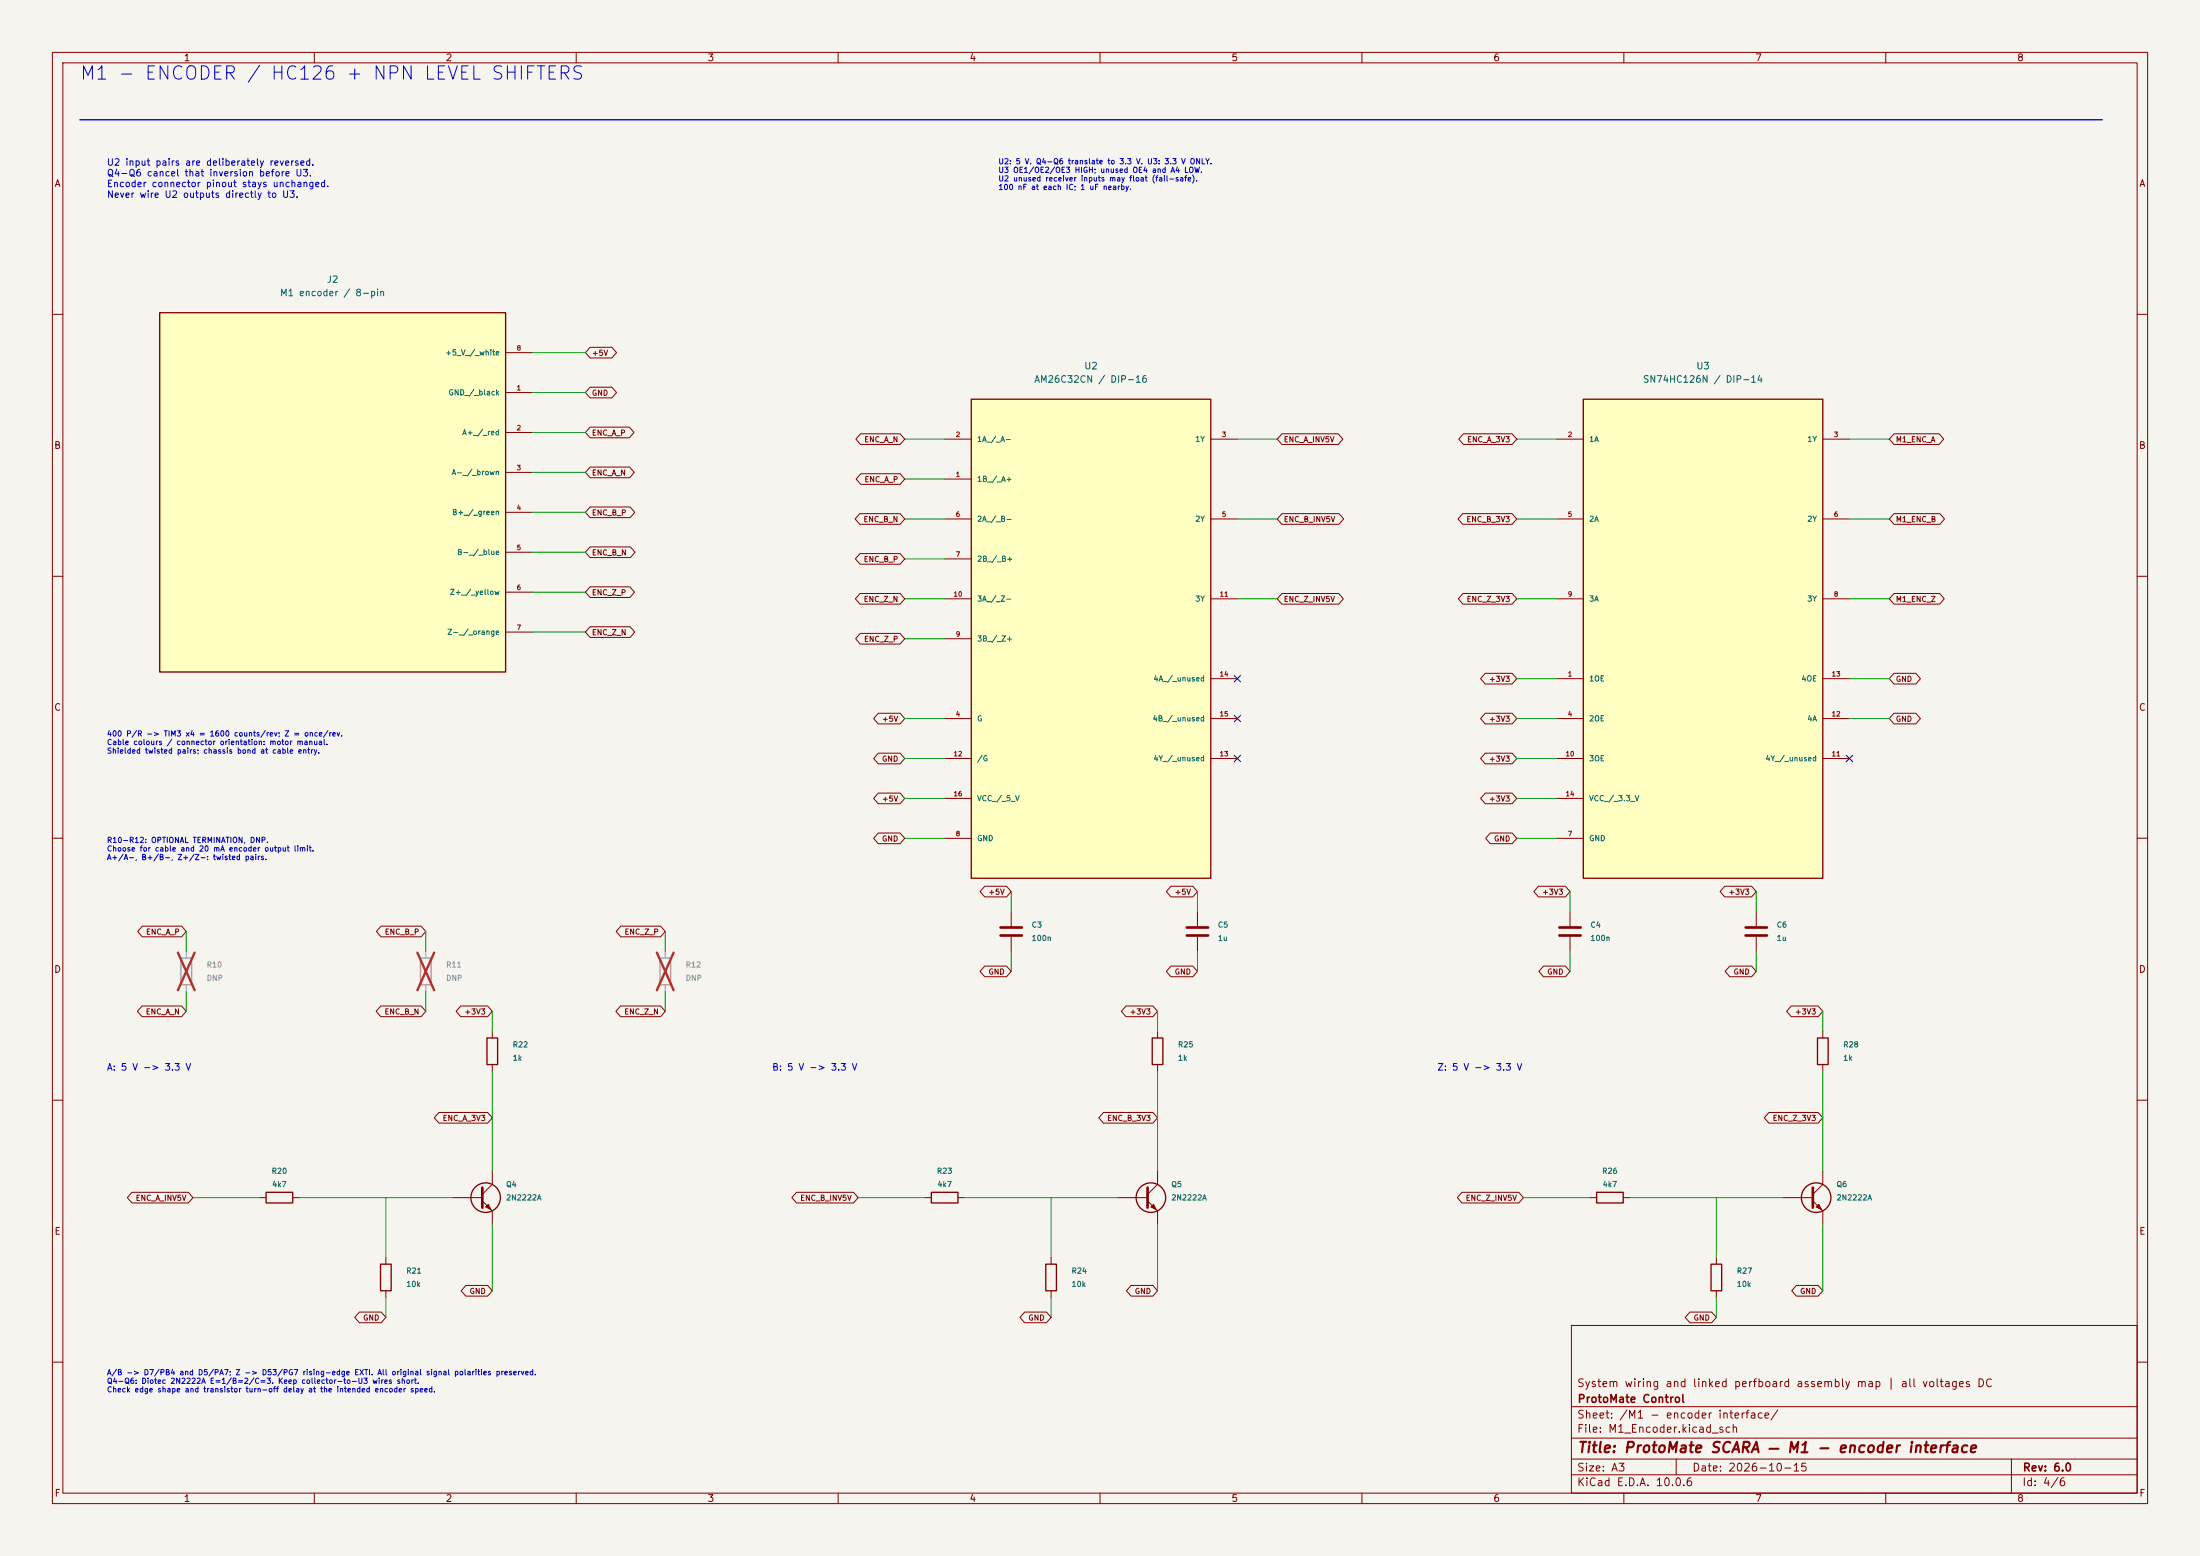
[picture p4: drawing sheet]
(kicad_sch
(version 20250114)
(generator "eeschema")
(paper "A3")
(title_block (title "ProtoMate SCARA — M1 - encoder interface") (date "2026-10-15") (rev "6.0") (company "ProtoMate Control") (comment 1 "System wiring and linked perfboard assembly map | all voltages DC"))
(lib_symbols (symbol "ProtoMate:AM26C32CN" (pin_names (offset 1.016)) (exclude_from_sim no) (in_bom yes) (on_board yes) (property "Reference" "U" (at 0 52.07 0) (effects (font (size 1.27 1.27)))) (property "Value" "AM26C32CN / DIP-16" (at 0 49.53 0) (effects (font (size 1.27 1.27)))) (property "Footprint" "ProtoMate_Perfboard:DIP-16_W7.62mm_Socket" (at 0 0 0) (effects (font (size 1.27 1.27)) (hide yes))) (property "Datasheet" "https://www.ti.com/lit/ds/symlink/am26c32.pdf" (at 0 0 0) (effects (font (size 1.27 1.27)) (hide yes))) (property "Description" "AM26C32CN / DIP-16" (at 0 0 0) (effects (font (size 1.27 1.27)) (hide yes))) (symbol "AM26C32CN_0_1" (rectangle (start -22.86 45.72) (end 22.86 -45.72) (stroke (width 0.254) (type default)) (fill (type background)))) (symbol "AM26C32CN_1_1" (pin input line (at -27.94 38.1 0) (length 5.08) (name "1A / A-" (effects (font (size 1.016 1.016)))) (number "2" (effects (font (size 0.889 0.889))))) (pin input line (at -27.94 30.48 0) (length 5.08) (name "1B / A+" (effects (font (size 1.016 1.016)))) (number "1" (effects (font (size 0.889 0.889))))) (pin input line (at -27.94 22.86 0) (length 5.08) (name "2A / B-" (effects (font (size 1.016 1.016)))) (number "6" (effects (font (size 0.889 0.889))))) (pin input line (at -27.94 15.24 0) (length 5.08) (name "2B / B+" (effects (font (size 1.016 1.016)))) (number "7" (effects (font (size 0.889 0.889))))) (pin input line (at -27.94 7.62 0) (length 5.08) (name "3A / Z-" (effects (font (size 1.016 1.016)))) (number "10" (effects (font (size 0.889 0.889))))) (pin input line (at -27.94 0 0) (length 5.08) (name "3B / Z+" (effects (font (size 1.016 1.016)))) (number "9" (effects (font (size 0.889 0.889))))) (pin input line (at -27.94 -15.24 0) (length 5.08) (name "G" (effects (font (size 1.016 1.016)))) (number "4" (effects (font (size 0.889 0.889))))) (pin input line (at -27.94 -22.86 0) (length 5.08) (name "/G" (effects (font (size 1.016 1.016)))) (number "12" (effects (font (size 0.889 0.889))))) (pin power_in line (at -27.94 -30.48 0) (length 5.08) (name "VCC / 5 V" (effects (font (size 1.016 1.016)))) (number "16" (effects (font (size 0.889 0.889))))) (pin power_in line (at -27.94 -38.1 0) (length 5.08) (name "GND" (effects (font (size 1.016 1.016)))) (number "8" (effects (font (size 0.889 0.889))))) (pin tri_state line (at 27.94 38.1 180) (length 5.08) (name "1Y" (effects (font (size 1.016 1.016)))) (number "3" (effects (font (size 0.889 0.889))))) (pin tri_state line (at 27.94 22.86 180) (length 5.08) (name "2Y" (effects (font (size 1.016 1.016)))) (number "5" (effects (font (size 0.889 0.889))))) (pin tri_state line (at 27.94 7.62 180) (length 5.08) (name "3Y" (effects (font (size 1.016 1.016)))) (number "11" (effects (font (size 0.889 0.889))))) (pin input line (at 27.94 -7.62 180) (length 5.08) (name "4A / unused" (effects (font (size 1.016 1.016)))) (number "14" (effects (font (size 0.889 0.889))))) (pin input line (at 27.94 -15.24 180) (length 5.08) (name "4B / unused" (effects (font (size 1.016 1.016)))) (number "15" (effects (font (size 0.889 0.889))))) (pin tri_state line (at 27.94 -22.86 180) (length 5.08) (name "4Y / unused" (effects (font (size 1.016 1.016)))) (number "13" (effects (font (size 0.889 0.889))))))) (symbol "ProtoMate:C" (pin_numbers (hide yes)) (pin_names (offset 0.254)) (exclude_from_sim no) (in_bom yes) (on_board yes) (in_pos_files yes) (duplicate_pin_numbers_are_jumpers no) (property "Reference" "C" (at 0.635 2.54 0) (show_name no) (do_not_autoplace no) (effects (font (size 1.27 1.27)) (justify left))) (property "Value" "C" (at 0.635 -2.54 0) (show_name no) (do_not_autoplace no) (effects (font (size 1.27 1.27)) (justify left))) (property "Footprint" "" (at 0.9652 -3.81 0) (show_name no) (do_not_autoplace no) (hide yes) (effects (font (size 1.27 1.27)))) (property "Datasheet" "" (at 0 0 0) (show_name no) (do_not_autoplace no) (hide yes) (effects (font (size 1.27 1.27)))) (property "Description" "Unpolarized capacitor" (at 0 0 0) (show_name no) (do_not_autoplace no) (hide yes) (effects (font (size 1.27 1.27)))) (property "ki_keywords" "cap capacitor" (at 0 0 0) (show_name no) (do_not_autoplace no) (hide yes) (effects (font (size 1.27 1.27)))) (property "ki_fp_filters" "C_*" (at 0 0 0) (show_name no) (do_not_autoplace no) (hide yes) (effects (font (size 1.27 1.27)))) (symbol "C_0_1" (polyline (pts (xy -2.032 0.762) (xy 2.032 0.762)) (stroke (width 0.508) (type default)) (fill (type none))) (polyline (pts (xy -2.032 -0.762) (xy 2.032 -0.762)) (stroke (width 0.508) (type default)) (fill (type none)))) (symbol "C_1_1" (pin passive line (at 0 3.81 270) (length 2.794) (name "" (effects (font (size 1.27 1.27)))) (number "1" (effects (font (size 1.27 1.27))))) (pin passive line (at 0 -3.81 90) (length 2.794) (name "" (effects (font (size 1.27 1.27)))) (number "2" (effects (font (size 1.27 1.27)))))) (embedded_fonts no)) (symbol "ProtoMate:Encoder_M1" (pin_names (offset 1.016)) (exclude_from_sim no) (in_bom yes) (on_board no) (property "Reference" "U" (at 0 40.64 0) (effects (font (size 1.27 1.27)))) (property "Value" "M1 encoder / Molex 51021-0800" (at 0 38.1 0) (effects (font (size 1.27 1.27)))) (property "Footprint" "" (at 0 0 0) (effects (font (size 1.27 1.27)) (hide yes))) (property "Datasheet" "https://www.orientalmotor.com/products/pdfs/opmanuals/HM-7475-4E.pdf" (at 0 0 0) (effects (font (size 1.27 1.27)) (hide yes))) (property "Description" "M1 encoder / Molex 51021-0800" (at 0 0 0) (effects (font (size 1.27 1.27)) (hide yes))) (symbol "Encoder_M1_0_1" (rectangle (start -33.02 34.29) (end 33.02 -34.29) (stroke (width 0.254) (type default)) (fill (type background)))) (symbol "Encoder_M1_1_1" (pin power_in line (at 38.1 26.67 180) (length 5.08) (name "+5 V / white" (effects (font (size 1.016 1.016)))) (number "8" (effects (font (size 0.889 0.889))))) (pin passive line (at 38.1 19.05 180) (length 5.08) (name "GND / black" (effects (font (size 1.016 1.016)))) (number "1" (effects (font (size 0.889 0.889))))) (pin output line (at 38.1 11.43 180) (length 5.08) (name "A+ / red" (effects (font (size 1.016 1.016)))) (number "2" (effects (font (size 0.889 0.889))))) (pin output line (at 38.1 3.81 180) (length 5.08) (name "A- / brown" (effects (font (size 1.016 1.016)))) (number "3" (effects (font (size 0.889 0.889))))) (pin output line (at 38.1 -3.81 180) (length 5.08) (name "B+ / green" (effects (font (size 1.016 1.016)))) (number "4" (effects (font (size 0.889 0.889))))) (pin output line (at 38.1 -11.43 180) (length 5.08) (name "B- / blue" (effects (font (size 1.016 1.016)))) (number "5" (effects (font (size 0.889 0.889))))) (pin output line (at 38.1 -19.05 180) (length 5.08) (name "Z+ / yellow" (effects (font (size 1.016 1.016)))) (number "6" (effects (font (size 0.889 0.889))))) (pin output line (at 38.1 -26.67 180) (length 5.08) (name "Z- / orange" (effects (font (size 1.016 1.016)))) (number "7" (effects (font (size 0.889 0.889))))))) (symbol "ProtoMate:R" (pin_numbers (hide yes)) (pin_names (offset 0)) (exclude_from_sim no) (in_bom yes) (on_board yes) (in_pos_files yes) (duplicate_pin_numbers_are_jumpers no) (property "Reference" "R" (at 2.032 0 90) (show_name no) (do_not_autoplace no) (effects (font (size 1.27 1.27)))) (property "Value" "R" (at 0 0 90) (show_name no) (do_not_autoplace no) (effects (font (size 1.27 1.27)))) (property "Footprint" "" (at -1.778 0 90) (show_name no) (do_not_autoplace no) (hide yes) (effects (font (size 1.27 1.27)))) (property "Datasheet" "" (at 0 0 0) (show_name no) (do_not_autoplace no) (hide yes) (effects (font (size 1.27 1.27)))) (property "Description" "Resistor" (at 0 0 0) (show_name no) (do_not_autoplace no) (hide yes) (effects (font (size 1.27 1.27)))) (property "ki_keywords" "R res resistor" (at 0 0 0) (show_name no) (do_not_autoplace no) (hide yes) (effects (font (size 1.27 1.27)))) (property "ki_fp_filters" "R_*" (at 0 0 0) (show_name no) (do_not_autoplace no) (hide yes) (effects (font (size 1.27 1.27)))) (symbol "R_0_1" (rectangle (start -1.016 -2.54) (end 1.016 2.54) (stroke (width 0.254) (type default)) (fill (type none)))) (symbol "R_1_1" (pin passive line (at 0 3.81 270) (length 1.27) (name "" (effects (font (size 1.27 1.27)))) (number "1" (effects (font (size 1.27 1.27))))) (pin passive line (at 0 -3.81 90) (length 1.27) (name "" (effects (font (size 1.27 1.27)))) (number "2" (effects (font (size 1.27 1.27)))))) (embedded_fonts no)) (symbol "ProtoMate:SN74HC126N" (pin_names (offset 1.016)) (exclude_from_sim no) (in_bom yes) (on_board yes) (property "Reference" "U" (at 0 52.07 0) (effects (font (size 1.27 1.27)))) (property "Value" "SN74HC126N / DIP-14" (at 0 49.53 0) (effects (font (size 1.27 1.27)))) (property "Footprint" "ProtoMate_Perfboard:DIP-14_W7.62mm_Socket" (at 0 0 0) (effects (font (size 1.27 1.27)) (hide yes))) (property "Datasheet" "https://www.ti.com/lit/ds/symlink/sn74hc126.pdf" (at 0 0 0) (effects (font (size 1.27 1.27)) (hide yes))) (property "Description" "SN74HC126N / DIP-14" (at 0 0 0) (effects (font (size 1.27 1.27)) (hide yes))) (symbol "SN74HC126N_0_1" (rectangle (start -22.86 45.72) (end 22.86 -45.72) (stroke (width 0.254) (type default)) (fill (type background)))) (symbol "SN74HC126N_1_1" (pin input line (at -27.94 38.1 0) (length 5.08) (name "1A" (effects (font (size 1.016 1.016)))) (number "2" (effects (font (size 0.889 0.889))))) (pin input line (at -27.94 22.86 0) (length 5.08) (name "2A" (effects (font (size 1.016 1.016)))) (number "5" (effects (font (size 0.889 0.889))))) (pin input line (at -27.94 7.62 0) (length 5.08) (name "3A" (effects (font (size 1.016 1.016)))) (number "9" (effects (font (size 0.889 0.889))))) (pin input line (at -27.94 -7.62 0) (length 5.08) (name "1OE" (effects (font (size 1.016 1.016)))) (number "1" (effects (font (size 0.889 0.889))))) (pin input line (at -27.94 -15.24 0) (length 5.08) (name "2OE" (effects (font (size 1.016 1.016)))) (number "4" (effects (font (size 0.889 0.889))))) (pin input line (at -27.94 -22.86 0) (length 5.08) (name "3OE" (effects (font (size 1.016 1.016)))) (number "10" (effects (font (size 0.889 0.889))))) (pin power_in line (at -27.94 -30.48 0) (length 5.08) (name "VCC / 3.3 V" (effects (font (size 1.016 1.016)))) (number "14" (effects (font (size 0.889 0.889))))) (pin power_in line (at -27.94 -38.1 0) (length 5.08) (name "GND" (effects (font (size 1.016 1.016)))) (number "7" (effects (font (size 0.889 0.889))))) (pin tri_state line (at 27.94 38.1 180) (length 5.08) (name "1Y" (effects (font (size 1.016 1.016)))) (number "3" (effects (font (size 0.889 0.889))))) (pin tri_state line (at 27.94 22.86 180) (length 5.08) (name "2Y" (effects (font (size 1.016 1.016)))) (number "6" (effects (font (size 0.889 0.889))))) (pin tri_state line (at 27.94 7.62 180) (length 5.08) (name "3Y" (effects (font (size 1.016 1.016)))) (number "8" (effects (font (size 0.889 0.889))))) (pin input line (at 27.94 -7.62 180) (length 5.08) (name "4OE" (effects (font (size 1.016 1.016)))) (number "13" (effects (font (size 0.889 0.889))))) (pin input line (at 27.94 -15.24 180) (length 5.08) (name "4A" (effects (font (size 1.016 1.016)))) (number "12" (effects (font (size 0.889 0.889))))) (pin tri_state line (at 27.94 -22.86 180) (length 5.08) (name "4Y / unused" (effects (font (size 1.016 1.016)))) (number "11" (effects (font (size 0.889 0.889))))))) (symbol "ProtoMate:Q_NPN" (pin_numbers (hide yes)) (pin_names (offset 0) (hide yes)) (exclude_from_sim no) (in_bom yes) (on_board yes) (in_pos_files yes) (duplicate_pin_numbers_are_jumpers no) (property "Reference" "Q" (at 5.08 1.27 0) (show_name no) (do_not_autoplace no) (effects (font (size 1.27 1.27)) (justify left))) (property "Value" "Q_NPN" (at 5.08 -1.27 0) (show_name no) (do_not_autoplace no) (effects (font (size 1.27 1.27)) (justify left))) (property "Footprint" "" (at 5.08 2.54 0) (show_name no) (do_not_autoplace no) (hide yes) (effects (font (size 1.27 1.27)))) (property "Datasheet" "" (at 0 0 0) (show_name no) (do_not_autoplace no) (hide yes) (effects (font (size 1.27 1.27)))) (property "Description" "NPN bipolar junction transistor" (at 0 0 0) (show_name no) (do_not_autoplace no) (hide yes) (effects (font (size 1.27 1.27)))) (property "ki_keywords" "BJT" (at 0 0 0) (show_name no) (do_not_autoplace no) (hide yes) (effects (font (size 1.27 1.27)))) (symbol "Q_NPN_0_1" (polyline (pts (xy -2.54 0) (xy 0.635 0)) (stroke (width 0) (type default)) (fill (type none))) (polyline (pts (xy 0.635 1.905) (xy 0.635 -1.905)) (stroke (width 0.508) (type default)) (fill (type none))) (polyline (pts (xy 0.635 0.635) (xy 2.54 2.54)) (stroke (width 0) (type default)) (fill (type none))) (polyline (pts (xy 0.635 -0.635) (xy 2.54 -2.54)) (stroke (width 0) (type default)) (fill (type none))) (circle (center 1.27 0) (radius 2.8194) (stroke (width 0.254) (type default)) (fill (type none))) (polyline (pts (xy 1.27 -1.778) (xy 1.778 -1.27) (xy 2.286 -2.286) (xy 1.27 -1.778)) (stroke (width 0) (type default)) (fill (type outline)))) (symbol "Q_NPN_1_1" (pin input line (at -5.08 0 0) (length 2.54) (name "B" (effects (font (size 1.27 1.27)))) (number "B" (effects (font (size 1.27 1.27))))) (pin passive line (at 2.54 5.08 270) (length 2.54) (name "C" (effects (font (size 1.27 1.27)))) (number "C" (effects (font (size 1.27 1.27))))) (pin passive line (at 2.54 -5.08 90) (length 2.54) (name "E" (effects (font (size 1.27 1.27)))) (number "E" (effects (font (size 1.27 1.27)))))) (embedded_fonts no)))
(text "M1 - ENCODER / HC126 + NPN LEVEL SHIFTERS" (at 15.24 12.7 0) (effects (font (size 2.54 2.54)) (justify left top)))
(polyline (pts (xy 15.24 22.86) (xy 401.32 22.86)) (stroke (width 0.254) (type default)) (fill (type none)))
(symbol (lib_id "ProtoMate:Encoder_M1") (at 63.5 93.98 0) (unit 1) (in_bom yes) (on_board no) (dnp no) (property "Reference" "J2" (at 63.5 53.34 0) (effects (font (size 1.27 1.27)))) (property "Value" "M1 encoder / 8-pin" (at 63.5 55.88 0) (effects (font (size 1.27 1.27)))) (property "Footprint" "" (at 63.5 93.98 0) (effects (font (size 1.27 1.27)) (hide yes))))
(wire (pts (xy 101.6 67.31) (xy 111.76 67.31)) (stroke (width 0) (type default)))
(global_label "+5V" (shape bidirectional) (at 111.76 67.31 180) (effects (font (size 1.016 1.016)) (justify left)) (property "Intersheetrefs" "${INTERSHEET_REFS}" (at 111.76 67.31 0) (effects (font (size 1.27 1.27)) (hide yes))))
(wire (pts (xy 101.6 74.93) (xy 111.76 74.93)) (stroke (width 0) (type default)))
(global_label "GND" (shape bidirectional) (at 111.76 74.93 180) (effects (font (size 1.016 1.016)) (justify left)) (property "Intersheetrefs" "${INTERSHEET_REFS}" (at 111.76 74.93 0) (effects (font (size 1.27 1.27)) (hide yes))))
(wire (pts (xy 101.6 82.55) (xy 111.76 82.55)) (stroke (width 0) (type default)))
(global_label "ENC_A_P" (shape bidirectional) (at 111.76 82.55 180) (effects (font (size 1.016 1.016)) (justify left)) (property "Intersheetrefs" "${INTERSHEET_REFS}" (at 111.76 82.55 0) (effects (font (size 1.27 1.27)) (hide yes))))
(wire (pts (xy 101.6 90.17) (xy 111.76 90.17)) (stroke (width 0) (type default)))
(global_label "ENC_A_N" (shape bidirectional) (at 111.76 90.17 180) (effects (font (size 1.016 1.016)) (justify left)) (property "Intersheetrefs" "${INTERSHEET_REFS}" (at 111.76 90.17 0) (effects (font (size 1.27 1.27)) (hide yes))))
(wire (pts (xy 101.6 97.79) (xy 111.76 97.79)) (stroke (width 0) (type default)))
(global_label "ENC_B_P" (shape bidirectional) (at 111.76 97.79 180) (effects (font (size 1.016 1.016)) (justify left)) (property "Intersheetrefs" "${INTERSHEET_REFS}" (at 111.76 97.79 0) (effects (font (size 1.27 1.27)) (hide yes))))
(wire (pts (xy 101.6 105.41) (xy 111.76 105.41)) (stroke (width 0) (type default)))
(global_label "ENC_B_N" (shape bidirectional) (at 111.76 105.41 180) (effects (font (size 1.016 1.016)) (justify left)) (property "Intersheetrefs" "${INTERSHEET_REFS}" (at 111.76 105.41 0) (effects (font (size 1.27 1.27)) (hide yes))))
(wire (pts (xy 101.6 113.03) (xy 111.76 113.03)) (stroke (width 0) (type default)))
(global_label "ENC_Z_P" (shape bidirectional) (at 111.76 113.03 180) (effects (font (size 1.016 1.016)) (justify left)) (property "Intersheetrefs" "${INTERSHEET_REFS}" (at 111.76 113.03 0) (effects (font (size 1.27 1.27)) (hide yes))))
(wire (pts (xy 101.6 120.65) (xy 111.76 120.65)) (stroke (width 0) (type default)))
(global_label "ENC_Z_N" (shape bidirectional) (at 111.76 120.65 180) (effects (font (size 1.016 1.016)) (justify left)) (property "Intersheetrefs" "${INTERSHEET_REFS}" (at 111.76 120.65 0) (effects (font (size 1.27 1.27)) (hide yes))))
(symbol (lib_id "ProtoMate:AM26C32CN") (at 208.28 121.92 0) (unit 1) (in_bom yes) (on_board yes) (dnp no) (property "Reference" "U2" (at 208.28 69.85 0) (effects (font (size 1.27 1.27)))) (property "Value" "AM26C32CN / DIP-16" (at 208.28 72.39 0) (effects (font (size 1.27 1.27)))) (property "Footprint" "ProtoMate_Perfboard:DIP-16_W7.62mm_Socket" (at 208.28 121.92 0) (effects (font (size 1.27 1.27)) (hide yes))))
(wire (pts (xy 180.34 83.82) (xy 172.72 83.82)) (stroke (width 0) (type default)))
(global_label "ENC_A_N" (shape bidirectional) (at 172.72 83.82 0) (effects (font (size 1.016 1.016)) (justify right)) (property "Intersheetrefs" "${INTERSHEET_REFS}" (at 172.72 83.82 0) (effects (font (size 1.27 1.27)) (hide yes))))
(wire (pts (xy 180.34 91.44) (xy 172.72 91.44)) (stroke (width 0) (type default)))
(global_label "ENC_A_P" (shape bidirectional) (at 172.72 91.44 0) (effects (font (size 1.016 1.016)) (justify right)) (property "Intersheetrefs" "${INTERSHEET_REFS}" (at 172.72 91.44 0) (effects (font (size 1.27 1.27)) (hide yes))))
(wire (pts (xy 180.34 99.06) (xy 172.72 99.06)) (stroke (width 0) (type default)))
(global_label "ENC_B_N" (shape bidirectional) (at 172.72 99.06 0) (effects (font (size 1.016 1.016)) (justify right)) (property "Intersheetrefs" "${INTERSHEET_REFS}" (at 172.72 99.06 0) (effects (font (size 1.27 1.27)) (hide yes))))
(wire (pts (xy 180.34 106.68) (xy 172.72 106.68)) (stroke (width 0) (type default)))
(global_label "ENC_B_P" (shape bidirectional) (at 172.72 106.68 0) (effects (font (size 1.016 1.016)) (justify right)) (property "Intersheetrefs" "${INTERSHEET_REFS}" (at 172.72 106.68 0) (effects (font (size 1.27 1.27)) (hide yes))))
(wire (pts (xy 180.34 114.3) (xy 172.72 114.3)) (stroke (width 0) (type default)))
(global_label "ENC_Z_N" (shape bidirectional) (at 172.72 114.3 0) (effects (font (size 1.016 1.016)) (justify right)) (property "Intersheetrefs" "${INTERSHEET_REFS}" (at 172.72 114.3 0) (effects (font (size 1.27 1.27)) (hide yes))))
(wire (pts (xy 180.34 121.92) (xy 172.72 121.92)) (stroke (width 0) (type default)))
(global_label "ENC_Z_P" (shape bidirectional) (at 172.72 121.92 0) (effects (font (size 1.016 1.016)) (justify right)) (property "Intersheetrefs" "${INTERSHEET_REFS}" (at 172.72 121.92 0) (effects (font (size 1.27 1.27)) (hide yes))))
(wire (pts (xy 180.34 137.16) (xy 172.72 137.16)) (stroke (width 0) (type default)))
(global_label "+5V" (shape bidirectional) (at 172.72 137.16 0) (effects (font (size 1.016 1.016)) (justify right)) (property "Intersheetrefs" "${INTERSHEET_REFS}" (at 172.72 137.16 0) (effects (font (size 1.27 1.27)) (hide yes))))
(wire (pts (xy 180.34 144.78) (xy 172.72 144.78)) (stroke (width 0) (type default)))
(global_label "GND" (shape bidirectional) (at 172.72 144.78 0) (effects (font (size 1.016 1.016)) (justify right)) (property "Intersheetrefs" "${INTERSHEET_REFS}" (at 172.72 144.78 0) (effects (font (size 1.27 1.27)) (hide yes))))
(wire (pts (xy 180.34 152.4) (xy 172.72 152.4)) (stroke (width 0) (type default)))
(global_label "+5V" (shape bidirectional) (at 172.72 152.4 0) (effects (font (size 1.016 1.016)) (justify right)) (property "Intersheetrefs" "${INTERSHEET_REFS}" (at 172.72 152.4 0) (effects (font (size 1.27 1.27)) (hide yes))))
(wire (pts (xy 180.34 160.02) (xy 172.72 160.02)) (stroke (width 0) (type default)))
(global_label "GND" (shape bidirectional) (at 172.72 160.02 0) (effects (font (size 1.016 1.016)) (justify right)) (property "Intersheetrefs" "${INTERSHEET_REFS}" (at 172.72 160.02 0) (effects (font (size 1.27 1.27)) (hide yes))))
(wire (pts (xy 236.22 83.82) (xy 243.84 83.82)) (stroke (width 0) (type default)))
(global_label "ENC_A_INV5V" (shape bidirectional) (at 243.84 83.82 180) (effects (font (size 1.016 1.016)) (justify left)) (property "Intersheetrefs" "${INTERSHEET_REFS}" (at 243.84 83.82 0) (effects (font (size 1.27 1.27)) (hide yes))))
(wire (pts (xy 236.22 99.06) (xy 243.84 99.06)) (stroke (width 0) (type default)))
(global_label "ENC_B_INV5V" (shape bidirectional) (at 243.84 99.06 180) (effects (font (size 1.016 1.016)) (justify left)) (property "Intersheetrefs" "${INTERSHEET_REFS}" (at 243.84 99.06 0) (effects (font (size 1.27 1.27)) (hide yes))))
(wire (pts (xy 236.22 114.3) (xy 243.84 114.3)) (stroke (width 0) (type default)))
(global_label "ENC_Z_INV5V" (shape bidirectional) (at 243.84 114.3 180) (effects (font (size 1.016 1.016)) (justify left)) (property "Intersheetrefs" "${INTERSHEET_REFS}" (at 243.84 114.3 0) (effects (font (size 1.27 1.27)) (hide yes))))
(no_connect (at 236.22 129.54))
(no_connect (at 236.22 137.16))
(no_connect (at 236.22 144.78))
(symbol (lib_id "ProtoMate:SN74HC126N") (at 325.12 121.92 0) (unit 1) (in_bom yes) (on_board yes) (dnp no) (property "Reference" "U3" (at 325.12 69.85 0) (effects (font (size 1.27 1.27)))) (property "Value" "SN74HC126N / DIP-14" (at 325.12 72.39 0) (effects (font (size 1.27 1.27)))) (property "Footprint" "ProtoMate_Perfboard:DIP-14_W7.62mm_Socket" (at 325.12 121.92 0) (effects (font (size 1.27 1.27)) (hide yes))))
(wire (pts (xy 297.18 83.82) (xy 289.56 83.82)) (stroke (width 0) (type default)))
(global_label "ENC_A_3V3" (shape bidirectional) (at 289.56 83.82 0) (effects (font (size 1.016 1.016)) (justify right)) (property "Intersheetrefs" "${INTERSHEET_REFS}" (at 289.56 83.82 0) (effects (font (size 1.27 1.27)) (hide yes))))
(wire (pts (xy 297.18 99.06) (xy 289.56 99.06)) (stroke (width 0) (type default)))
(global_label "ENC_B_3V3" (shape bidirectional) (at 289.56 99.06 0) (effects (font (size 1.016 1.016)) (justify right)) (property "Intersheetrefs" "${INTERSHEET_REFS}" (at 289.56 99.06 0) (effects (font (size 1.27 1.27)) (hide yes))))
(wire (pts (xy 297.18 114.3) (xy 289.56 114.3)) (stroke (width 0) (type default)))
(global_label "ENC_Z_3V3" (shape bidirectional) (at 289.56 114.3 0) (effects (font (size 1.016 1.016)) (justify right)) (property "Intersheetrefs" "${INTERSHEET_REFS}" (at 289.56 114.3 0) (effects (font (size 1.27 1.27)) (hide yes))))
(wire (pts (xy 353.06 83.82) (xy 360.68 83.82)) (stroke (width 0) (type default)))
(global_label "M1_ENC_A" (shape bidirectional) (at 360.68 83.82 180) (effects (font (size 1.016 1.016)) (justify left)) (property "Intersheetrefs" "${INTERSHEET_REFS}" (at 360.68 83.82 0) (effects (font (size 1.27 1.27)) (hide yes))))
(wire (pts (xy 353.06 99.06) (xy 360.68 99.06)) (stroke (width 0) (type default)))
(global_label "M1_ENC_B" (shape bidirectional) (at 360.68 99.06 180) (effects (font (size 1.016 1.016)) (justify left)) (property "Intersheetrefs" "${INTERSHEET_REFS}" (at 360.68 99.06 0) (effects (font (size 1.27 1.27)) (hide yes))))
(wire (pts (xy 353.06 114.3) (xy 360.68 114.3)) (stroke (width 0) (type default)))
(global_label "M1_ENC_Z" (shape bidirectional) (at 360.68 114.3 180) (effects (font (size 1.016 1.016)) (justify left)) (property "Intersheetrefs" "${INTERSHEET_REFS}" (at 360.68 114.3 0) (effects (font (size 1.27 1.27)) (hide yes))))
(wire (pts (xy 297.18 129.54) (xy 289.56 129.54)) (stroke (width 0) (type default)))
(global_label "+3V3" (shape bidirectional) (at 289.56 129.54 0) (effects (font (size 1.016 1.016)) (justify right)) (property "Intersheetrefs" "${INTERSHEET_REFS}" (at 289.56 129.54 0) (effects (font (size 1.27 1.27)) (hide yes))))
(wire (pts (xy 297.18 137.16) (xy 289.56 137.16)) (stroke (width 0) (type default)))
(global_label "+3V3" (shape bidirectional) (at 289.56 137.16 0) (effects (font (size 1.016 1.016)) (justify right)) (property "Intersheetrefs" "${INTERSHEET_REFS}" (at 289.56 137.16 0) (effects (font (size 1.27 1.27)) (hide yes))))
(wire (pts (xy 297.18 144.78) (xy 289.56 144.78)) (stroke (width 0) (type default)))
(global_label "+3V3" (shape bidirectional) (at 289.56 144.78 0) (effects (font (size 1.016 1.016)) (justify right)) (property "Intersheetrefs" "${INTERSHEET_REFS}" (at 289.56 144.78 0) (effects (font (size 1.27 1.27)) (hide yes))))
(wire (pts (xy 297.18 152.4) (xy 289.56 152.4)) (stroke (width 0) (type default)))
(global_label "+3V3" (shape bidirectional) (at 289.56 152.4 0) (effects (font (size 1.016 1.016)) (justify right)) (property "Intersheetrefs" "${INTERSHEET_REFS}" (at 289.56 152.4 0) (effects (font (size 1.27 1.27)) (hide yes))))
(wire (pts (xy 297.18 160.02) (xy 289.56 160.02)) (stroke (width 0) (type default)))
(global_label "GND" (shape bidirectional) (at 289.56 160.02 0) (effects (font (size 1.016 1.016)) (justify right)) (property "Intersheetrefs" "${INTERSHEET_REFS}" (at 289.56 160.02 0) (effects (font (size 1.27 1.27)) (hide yes))))
(wire (pts (xy 353.06 129.54) (xy 360.68 129.54)) (stroke (width 0) (type default)))
(global_label "GND" (shape bidirectional) (at 360.68 129.54 180) (effects (font (size 1.016 1.016)) (justify left)) (property "Intersheetrefs" "${INTERSHEET_REFS}" (at 360.68 129.54 0) (effects (font (size 1.27 1.27)) (hide yes))))
(wire (pts (xy 353.06 137.16) (xy 360.68 137.16)) (stroke (width 0) (type default)))
(global_label "GND" (shape bidirectional) (at 360.68 137.16 180) (effects (font (size 1.016 1.016)) (justify left)) (property "Intersheetrefs" "${INTERSHEET_REFS}" (at 360.68 137.16 0) (effects (font (size 1.27 1.27)) (hide yes))))
(no_connect (at 353.06 144.78))
(symbol (lib_id "ProtoMate:C") (at 193.04 177.8 0) (unit 1) (in_bom yes) (on_board yes) (dnp no) (property "Reference" "C3" (at 196.85 176.53 0) (effects (font (size 1.016 1.016)) (justify left))) (property "Value" "100n" (at 196.85 179.07 0) (effects (font (size 1.016 1.016)) (justify left))) (property "Footprint" "ProtoMate_Perfboard:C_Nonpolar_P2.54mm" (at 193.04 177.8 0) (effects (font (size 1.27 1.27)) (hide yes))))
(wire (pts (xy 193.04 173.99) (xy 193.04 170.18)) (stroke (width 0) (type default)))
(global_label "+5V" (shape bidirectional) (at 193.04 170.18 0) (effects (font (size 1.016 1.016)) (justify right)) (property "Intersheetrefs" "${INTERSHEET_REFS}" (at 193.04 170.18 0) (effects (font (size 1.27 1.27)) (hide yes))))
(wire (pts (xy 193.04 181.61) (xy 193.04 185.42)) (stroke (width 0) (type default)))
(global_label "GND" (shape bidirectional) (at 193.04 185.42 0) (effects (font (size 1.016 1.016)) (justify right)) (property "Intersheetrefs" "${INTERSHEET_REFS}" (at 193.04 185.42 0) (effects (font (size 1.27 1.27)) (hide yes))))
(symbol (lib_id "ProtoMate:C") (at 299.72 177.8 0) (unit 1) (in_bom yes) (on_board yes) (dnp no) (property "Reference" "C4" (at 303.53 176.53 0) (effects (font (size 1.016 1.016)) (justify left))) (property "Value" "100n" (at 303.53 179.07 0) (effects (font (size 1.016 1.016)) (justify left))) (property "Footprint" "ProtoMate_Perfboard:C_Nonpolar_P2.54mm" (at 299.72 177.8 0) (effects (font (size 1.27 1.27)) (hide yes))))
(wire (pts (xy 299.72 173.99) (xy 299.72 170.18)) (stroke (width 0) (type default)))
(global_label "+3V3" (shape bidirectional) (at 299.72 170.18 0) (effects (font (size 1.016 1.016)) (justify right)) (property "Intersheetrefs" "${INTERSHEET_REFS}" (at 299.72 170.18 0) (effects (font (size 1.27 1.27)) (hide yes))))
(wire (pts (xy 299.72 181.61) (xy 299.72 185.42)) (stroke (width 0) (type default)))
(global_label "GND" (shape bidirectional) (at 299.72 185.42 0) (effects (font (size 1.016 1.016)) (justify right)) (property "Intersheetrefs" "${INTERSHEET_REFS}" (at 299.72 185.42 0) (effects (font (size 1.27 1.27)) (hide yes))))
(symbol (lib_id "ProtoMate:C") (at 228.6 177.8 0) (unit 1) (in_bom yes) (on_board yes) (dnp no) (property "Reference" "C5" (at 232.41 176.53 0) (effects (font (size 1.016 1.016)) (justify left))) (property "Value" "1u" (at 232.41 179.07 0) (effects (font (size 1.016 1.016)) (justify left))) (property "Footprint" "ProtoMate_Perfboard:C_Nonpolar_P5.08mm" (at 228.6 177.8 0) (effects (font (size 1.27 1.27)) (hide yes))))
(wire (pts (xy 228.6 173.99) (xy 228.6 170.18)) (stroke (width 0) (type default)))
(global_label "+5V" (shape bidirectional) (at 228.6 170.18 0) (effects (font (size 1.016 1.016)) (justify right)) (property "Intersheetrefs" "${INTERSHEET_REFS}" (at 228.6 170.18 0) (effects (font (size 1.27 1.27)) (hide yes))))
(wire (pts (xy 228.6 181.61) (xy 228.6 185.42)) (stroke (width 0) (type default)))
(global_label "GND" (shape bidirectional) (at 228.6 185.42 0) (effects (font (size 1.016 1.016)) (justify right)) (property "Intersheetrefs" "${INTERSHEET_REFS}" (at 228.6 185.42 0) (effects (font (size 1.27 1.27)) (hide yes))))
(symbol (lib_id "ProtoMate:C") (at 335.28 177.8 0) (unit 1) (in_bom yes) (on_board yes) (dnp no) (property "Reference" "C6" (at 339.09 176.53 0) (effects (font (size 1.016 1.016)) (justify left))) (property "Value" "1u" (at 339.09 179.07 0) (effects (font (size 1.016 1.016)) (justify left))) (property "Footprint" "ProtoMate_Perfboard:C_Nonpolar_P5.08mm" (at 335.28 177.8 0) (effects (font (size 1.27 1.27)) (hide yes))))
(wire (pts (xy 335.28 173.99) (xy 335.28 170.18)) (stroke (width 0) (type default)))
(global_label "+3V3" (shape bidirectional) (at 335.28 170.18 0) (effects (font (size 1.016 1.016)) (justify right)) (property "Intersheetrefs" "${INTERSHEET_REFS}" (at 335.28 170.18 0) (effects (font (size 1.27 1.27)) (hide yes))))
(wire (pts (xy 335.28 181.61) (xy 335.28 185.42)) (stroke (width 0) (type default)))
(global_label "GND" (shape bidirectional) (at 335.28 185.42 0) (effects (font (size 1.016 1.016)) (justify right)) (property "Intersheetrefs" "${INTERSHEET_REFS}" (at 335.28 185.42 0) (effects (font (size 1.27 1.27)) (hide yes))))
(symbol (lib_id "ProtoMate:R") (at 35.56 185.42 0) (unit 1) (in_bom yes) (on_board yes) (dnp yes) (property "Reference" "R10" (at 39.37 184.15 0) (effects (font (size 1.016 1.016)) (justify left))) (property "Value" "DNP" (at 39.37 186.69 0) (effects (font (size 1.016 1.016)) (justify left))) (property "Footprint" "ProtoMate_Perfboard:R_Axial_P10.16mm_X" (at 35.56 185.42 0) (effects (font (size 1.27 1.27)) (hide yes))))
(wire (pts (xy 35.56 181.61) (xy 35.56 177.8)) (stroke (width 0) (type default)))
(global_label "ENC_A_P" (shape bidirectional) (at 35.56 177.8 0) (effects (font (size 1.016 1.016)) (justify right)) (property "Intersheetrefs" "${INTERSHEET_REFS}" (at 35.56 177.8 0) (effects (font (size 1.27 1.27)) (hide yes))))
(wire (pts (xy 35.56 189.23) (xy 35.56 193.04)) (stroke (width 0) (type default)))
(global_label "ENC_A_N" (shape bidirectional) (at 35.56 193.04 0) (effects (font (size 1.016 1.016)) (justify right)) (property "Intersheetrefs" "${INTERSHEET_REFS}" (at 35.56 193.04 0) (effects (font (size 1.27 1.27)) (hide yes))))
(symbol (lib_id "ProtoMate:R") (at 81.28 185.42 0) (unit 1) (in_bom yes) (on_board yes) (dnp yes) (property "Reference" "R11" (at 85.09 184.15 0) (effects (font (size 1.016 1.016)) (justify left))) (property "Value" "DNP" (at 85.09 186.69 0) (effects (font (size 1.016 1.016)) (justify left))) (property "Footprint" "ProtoMate_Perfboard:R_Axial_P10.16mm_X" (at 81.28 185.42 0) (effects (font (size 1.27 1.27)) (hide yes))))
(wire (pts (xy 81.28 181.61) (xy 81.28 177.8)) (stroke (width 0) (type default)))
(global_label "ENC_B_P" (shape bidirectional) (at 81.28 177.8 0) (effects (font (size 1.016 1.016)) (justify right)) (property "Intersheetrefs" "${INTERSHEET_REFS}" (at 81.28 177.8 0) (effects (font (size 1.27 1.27)) (hide yes))))
(wire (pts (xy 81.28 189.23) (xy 81.28 193.04)) (stroke (width 0) (type default)))
(global_label "ENC_B_N" (shape bidirectional) (at 81.28 193.04 0) (effects (font (size 1.016 1.016)) (justify right)) (property "Intersheetrefs" "${INTERSHEET_REFS}" (at 81.28 193.04 0) (effects (font (size 1.27 1.27)) (hide yes))))
(symbol (lib_id "ProtoMate:R") (at 127 185.42 0) (unit 1) (in_bom yes) (on_board yes) (dnp yes) (property "Reference" "R12" (at 130.81 184.15 0) (effects (font (size 1.016 1.016)) (justify left))) (property "Value" "DNP" (at 130.81 186.69 0) (effects (font (size 1.016 1.016)) (justify left))) (property "Footprint" "ProtoMate_Perfboard:R_Axial_P10.16mm_X" (at 127 185.42 0) (effects (font (size 1.27 1.27)) (hide yes))))
(wire (pts (xy 127 181.61) (xy 127 177.8)) (stroke (width 0) (type default)))
(global_label "ENC_Z_P" (shape bidirectional) (at 127 177.8 0) (effects (font (size 1.016 1.016)) (justify right)) (property "Intersheetrefs" "${INTERSHEET_REFS}" (at 127 177.8 0) (effects (font (size 1.27 1.27)) (hide yes))))
(wire (pts (xy 127 189.23) (xy 127 193.04)) (stroke (width 0) (type default)))
(global_label "ENC_Z_N" (shape bidirectional) (at 127 193.04 0) (effects (font (size 1.016 1.016)) (justify right)) (property "Intersheetrefs" "${INTERSHEET_REFS}" (at 127 193.04 0) (effects (font (size 1.27 1.27)) (hide yes))))
(text "R10-R12: OPTIONAL TERMINATION, DNP.\nChoose for cable and 20 mA encoder output limit.\nA+/A-, B+/B-, Z+/Z-: twisted pairs." (at 20.32 160.02 0) (effects (font (size 1.016 1.016)) (justify left top)))
(text "400 P/R -> TIM3 x4 = 1600 counts/rev; Z = once/rev.\nCable colours / connector orientation: motor manual.\nShielded twisted pairs; chassis bond at cable entry." (at 20.32 139.7 0) (effects (font (size 1.016 1.016)) (justify left top)))
(text "U2: 5 V. Q4-Q6 translate to 3.3 V. U3: 3.3 V ONLY.\nU3 OE1/OE2/OE3 HIGH; unused OE4 and A4 LOW.\nU2 unused receiver inputs may float (fail-safe).\n100 nF at each IC; 1 uF nearby." (at 190.5 30.48 0) (effects (font (size 1.016 1.016)) (justify left top)))
(text "A/B -> D7/PB4 and D5/PA7; Z -> D53/PG7 rising-edge EXTI. All original signal polarities preserved.\nQ4-Q6: Diotec 2N2222A E=1/B=2/C=3. Keep collector-to-U3 wires short.\nCheck edge shape and transistor turn-off delay at the intended encoder speed." (at 20.32 261.62 0) (effects (font (size 1.016 1.016)) (justify left top)))
(symbol (lib_id "ProtoMate:R") (at 53.34 228.6 90) (unit 1) (in_bom yes) (on_board yes) (dnp no) (property "Reference" "R20" (at 53.34 223.52 90) (effects (font (size 1.016 1.016)))) (property "Value" "4k7" (at 53.34 226.06 90) (effects (font (size 1.016 1.016)))) (property "Footprint" "ProtoMate_Perfboard:R_Axial_P10.16mm_X" (at 53.34 228.6 0) (effects (font (size 1.27 1.27)) (hide yes))))
(wire (pts (xy 49.53 228.6) (xy 36.83 228.6)) (stroke (width 0) (type default)))
(global_label "ENC_A_INV5V" (shape bidirectional) (at 36.83 228.6 0) (effects (font (size 1.016 1.016)) (justify right)) (property "Intersheetrefs" "${INTERSHEET_REFS}" (at 36.83 228.6 0) (effects (font (size 1.27 1.27)) (hide yes))))
(symbol (lib_id "ProtoMate:Q_NPN") (at 91.44 228.6 0) (unit 1) (in_bom yes) (on_board yes) (dnp no) (property "Reference" "Q4" (at 96.52 226.06 0) (effects (font (size 1.016 1.016)) (justify left))) (property "Value" "2N2222A" (at 96.52 228.6 0) (effects (font (size 1.016 1.016)) (justify left))) (property "Footprint" "ProtoMate_Perfboard:Diotec_2N2222A_EBC_P2.54mm" (at 91.44 228.6 0) (effects (font (size 1.27 1.27)) (hide yes))))
(wire (pts (xy 57.15 228.6) (xy 73.66 228.6)) (stroke (width 0) (type default)))
(wire (pts (xy 73.66 228.6) (xy 86.36 228.6)) (stroke (width 0) (type default)))
(junction (at 73.66 228.6) (diameter 0) (color 0 0 0 0))
(symbol (lib_id "ProtoMate:R") (at 73.66 243.84 0) (unit 1) (in_bom yes) (on_board yes) (dnp no) (property "Reference" "R21" (at 77.47 242.57 0) (effects (font (size 1.016 1.016)) (justify left))) (property "Value" "10k" (at 77.47 245.11 0) (effects (font (size 1.016 1.016)) (justify left))) (property "Footprint" "ProtoMate_Perfboard:R_Axial_P10.16mm_X" (at 73.66 243.84 0) (effects (font (size 1.27 1.27)) (hide yes))))
(wire (pts (xy 73.66 228.6) (xy 73.66 240.03)) (stroke (width 0) (type default)))
(wire (pts (xy 73.66 247.65) (xy 73.66 251.46)) (stroke (width 0) (type default)))
(global_label "GND" (shape bidirectional) (at 73.66 251.46 0) (effects (font (size 1.016 1.016)) (justify right)) (property "Intersheetrefs" "${INTERSHEET_REFS}" (at 73.66 251.46 0) (effects (font (size 1.27 1.27)) (hide yes))))
(wire (pts (xy 93.98 233.68) (xy 93.98 246.38)) (stroke (width 0) (type default)))
(global_label "GND" (shape bidirectional) (at 93.98 246.38 0) (effects (font (size 1.016 1.016)) (justify right)) (property "Intersheetrefs" "${INTERSHEET_REFS}" (at 93.98 246.38 0) (effects (font (size 1.27 1.27)) (hide yes))))
(wire (pts (xy 93.98 223.52) (xy 93.98 213.36)) (stroke (width 0) (type default)))
(global_label "ENC_A_3V3" (shape bidirectional) (at 93.98 213.36 0) (effects (font (size 1.016 1.016)) (justify right)) (property "Intersheetrefs" "${INTERSHEET_REFS}" (at 93.98 213.36 0) (effects (font (size 1.27 1.27)) (hide yes))))
(symbol (lib_id "ProtoMate:R") (at 93.98 200.66 0) (unit 1) (in_bom yes) (on_board yes) (dnp no) (property "Reference" "R22" (at 97.79 199.39 0) (effects (font (size 1.016 1.016)) (justify left))) (property "Value" "1k" (at 97.79 201.93 0) (effects (font (size 1.016 1.016)) (justify left))) (property "Footprint" "ProtoMate_Perfboard:R_Axial_P10.16mm_X" (at 93.98 200.66 0) (effects (font (size 1.27 1.27)) (hide yes))))
(wire (pts (xy 93.98 196.85) (xy 93.98 193.04)) (stroke (width 0) (type default)))
(global_label "+3V3" (shape bidirectional) (at 93.98 193.04 0) (effects (font (size 1.016 1.016)) (justify right)) (property "Intersheetrefs" "${INTERSHEET_REFS}" (at 93.98 193.04 0) (effects (font (size 1.27 1.27)) (hide yes))))
(wire (pts (xy 93.98 204.47) (xy 93.98 213.36)) (stroke (width 0) (type default)))
(text "A: 5 V -> 3.3 V" (at 20.32 203.2 0) (effects (font (size 1.27 1.27)) (justify left top)))
(symbol (lib_id "ProtoMate:R") (at 180.34 228.6 90) (unit 1) (in_bom yes) (on_board yes) (dnp no) (property "Reference" "R23" (at 180.34 223.52 90) (effects (font (size 1.016 1.016)))) (property "Value" "4k7" (at 180.34 226.06 90) (effects (font (size 1.016 1.016)))) (property "Footprint" "ProtoMate_Perfboard:R_Axial_P10.16mm_X" (at 180.34 228.6 0) (effects (font (size 1.27 1.27)) (hide yes))))
(wire (pts (xy 176.53 228.6) (xy 163.83 228.6)) (stroke (width 0) (type default)))
(global_label "ENC_B_INV5V" (shape bidirectional) (at 163.83 228.6 0) (effects (font (size 1.016 1.016)) (justify right)) (property "Intersheetrefs" "${INTERSHEET_REFS}" (at 163.83 228.6 0) (effects (font (size 1.27 1.27)) (hide yes))))
(symbol (lib_id "ProtoMate:Q_NPN") (at 218.44 228.6 0) (unit 1) (in_bom yes) (on_board yes) (dnp no) (property "Reference" "Q5" (at 223.52 226.06 0) (effects (font (size 1.016 1.016)) (justify left))) (property "Value" "2N2222A" (at 223.52 228.6 0) (effects (font (size 1.016 1.016)) (justify left))) (property "Footprint" "ProtoMate_Perfboard:Diotec_2N2222A_EBC_P2.54mm" (at 218.44 228.6 0) (effects (font (size 1.27 1.27)) (hide yes))))
(wire (pts (xy 184.15 228.6) (xy 200.66 228.6)) (stroke (width 0) (type default)))
(wire (pts (xy 200.66 228.6) (xy 213.36 228.6)) (stroke (width 0) (type default)))
(junction (at 200.66 228.6) (diameter 0) (color 0 0 0 0))
(symbol (lib_id "ProtoMate:R") (at 200.66 243.84 0) (unit 1) (in_bom yes) (on_board yes) (dnp no) (property "Reference" "R24" (at 204.47 242.57 0) (effects (font (size 1.016 1.016)) (justify left))) (property "Value" "10k" (at 204.47 245.11 0) (effects (font (size 1.016 1.016)) (justify left))) (property "Footprint" "ProtoMate_Perfboard:R_Axial_P10.16mm_X" (at 200.66 243.84 0) (effects (font (size 1.27 1.27)) (hide yes))))
(wire (pts (xy 200.66 228.6) (xy 200.66 240.03)) (stroke (width 0) (type default)))
(wire (pts (xy 200.66 247.65) (xy 200.66 251.46)) (stroke (width 0) (type default)))
(global_label "GND" (shape bidirectional) (at 200.66 251.46 0) (effects (font (size 1.016 1.016)) (justify right)) (property "Intersheetrefs" "${INTERSHEET_REFS}" (at 200.66 251.46 0) (effects (font (size 1.27 1.27)) (hide yes))))
(wire (pts (xy 220.98 233.68) (xy 220.98 246.38)) (stroke (width 0) (type default)))
(global_label "GND" (shape bidirectional) (at 220.98 246.38 0) (effects (font (size 1.016 1.016)) (justify right)) (property "Intersheetrefs" "${INTERSHEET_REFS}" (at 220.98 246.38 0) (effects (font (size 1.27 1.27)) (hide yes))))
(wire (pts (xy 220.98 223.52) (xy 220.98 213.36)) (stroke (width 0) (type default)))
(global_label "ENC_B_3V3" (shape bidirectional) (at 220.98 213.36 0) (effects (font (size 1.016 1.016)) (justify right)) (property "Intersheetrefs" "${INTERSHEET_REFS}" (at 220.98 213.36 0) (effects (font (size 1.27 1.27)) (hide yes))))
(symbol (lib_id "ProtoMate:R") (at 220.98 200.66 0) (unit 1) (in_bom yes) (on_board yes) (dnp no) (property "Reference" "R25" (at 224.79 199.39 0) (effects (font (size 1.016 1.016)) (justify left))) (property "Value" "1k" (at 224.79 201.93 0) (effects (font (size 1.016 1.016)) (justify left))) (property "Footprint" "ProtoMate_Perfboard:R_Axial_P10.16mm_X" (at 220.98 200.66 0) (effects (font (size 1.27 1.27)) (hide yes))))
(wire (pts (xy 220.98 196.85) (xy 220.98 193.04)) (stroke (width 0) (type default)))
(global_label "+3V3" (shape bidirectional) (at 220.98 193.04 0) (effects (font (size 1.016 1.016)) (justify right)) (property "Intersheetrefs" "${INTERSHEET_REFS}" (at 220.98 193.04 0) (effects (font (size 1.27 1.27)) (hide yes))))
(wire (pts (xy 220.98 204.47) (xy 220.98 213.36)) (stroke (width 0) (type default)))
(text "B: 5 V -> 3.3 V" (at 147.32 203.2 0) (effects (font (size 1.27 1.27)) (justify left top)))
(symbol (lib_id "ProtoMate:R") (at 307.34 228.6 90) (unit 1) (in_bom yes) (on_board yes) (dnp no) (property "Reference" "R26" (at 307.34 223.52 90) (effects (font (size 1.016 1.016)))) (property "Value" "4k7" (at 307.34 226.06 90) (effects (font (size 1.016 1.016)))) (property "Footprint" "ProtoMate_Perfboard:R_Axial_P10.16mm_X" (at 307.34 228.6 0) (effects (font (size 1.27 1.27)) (hide yes))))
(wire (pts (xy 303.53 228.6) (xy 290.83 228.6)) (stroke (width 0) (type default)))
(global_label "ENC_Z_INV5V" (shape bidirectional) (at 290.83 228.6 0) (effects (font (size 1.016 1.016)) (justify right)) (property "Intersheetrefs" "${INTERSHEET_REFS}" (at 290.83 228.6 0) (effects (font (size 1.27 1.27)) (hide yes))))
(symbol (lib_id "ProtoMate:Q_NPN") (at 345.44 228.6 0) (unit 1) (in_bom yes) (on_board yes) (dnp no) (property "Reference" "Q6" (at 350.52 226.06 0) (effects (font (size 1.016 1.016)) (justify left))) (property "Value" "2N2222A" (at 350.52 228.6 0) (effects (font (size 1.016 1.016)) (justify left))) (property "Footprint" "ProtoMate_Perfboard:Diotec_2N2222A_EBC_P2.54mm" (at 345.44 228.6 0) (effects (font (size 1.27 1.27)) (hide yes))))
(wire (pts (xy 311.15 228.6) (xy 327.66 228.6)) (stroke (width 0) (type default)))
(wire (pts (xy 327.66 228.6) (xy 340.36 228.6)) (stroke (width 0) (type default)))
(junction (at 327.66 228.6) (diameter 0) (color 0 0 0 0))
(symbol (lib_id "ProtoMate:R") (at 327.66 243.84 0) (unit 1) (in_bom yes) (on_board yes) (dnp no) (property "Reference" "R27" (at 331.47 242.57 0) (effects (font (size 1.016 1.016)) (justify left))) (property "Value" "10k" (at 331.47 245.11 0) (effects (font (size 1.016 1.016)) (justify left))) (property "Footprint" "ProtoMate_Perfboard:R_Axial_P10.16mm_X" (at 327.66 243.84 0) (effects (font (size 1.27 1.27)) (hide yes))))
(wire (pts (xy 327.66 228.6) (xy 327.66 240.03)) (stroke (width 0) (type default)))
(wire (pts (xy 327.66 247.65) (xy 327.66 251.46)) (stroke (width 0) (type default)))
(global_label "GND" (shape bidirectional) (at 327.66 251.46 0) (effects (font (size 1.016 1.016)) (justify right)) (property "Intersheetrefs" "${INTERSHEET_REFS}" (at 327.66 251.46 0) (effects (font (size 1.27 1.27)) (hide yes))))
(wire (pts (xy 347.98 233.68) (xy 347.98 246.38)) (stroke (width 0) (type default)))
(global_label "GND" (shape bidirectional) (at 347.98 246.38 0) (effects (font (size 1.016 1.016)) (justify right)) (property "Intersheetrefs" "${INTERSHEET_REFS}" (at 347.98 246.38 0) (effects (font (size 1.27 1.27)) (hide yes))))
(wire (pts (xy 347.98 223.52) (xy 347.98 213.36)) (stroke (width 0) (type default)))
(global_label "ENC_Z_3V3" (shape bidirectional) (at 347.98 213.36 0) (effects (font (size 1.016 1.016)) (justify right)) (property "Intersheetrefs" "${INTERSHEET_REFS}" (at 347.98 213.36 0) (effects (font (size 1.27 1.27)) (hide yes))))
(symbol (lib_id "ProtoMate:R") (at 347.98 200.66 0) (unit 1) (in_bom yes) (on_board yes) (dnp no) (property "Reference" "R28" (at 351.79 199.39 0) (effects (font (size 1.016 1.016)) (justify left))) (property "Value" "1k" (at 351.79 201.93 0) (effects (font (size 1.016 1.016)) (justify left))) (property "Footprint" "ProtoMate_Perfboard:R_Axial_P10.16mm_X" (at 347.98 200.66 0) (effects (font (size 1.27 1.27)) (hide yes))))
(wire (pts (xy 347.98 196.85) (xy 347.98 193.04)) (stroke (width 0) (type default)))
(global_label "+3V3" (shape bidirectional) (at 347.98 193.04 0) (effects (font (size 1.016 1.016)) (justify right)) (property "Intersheetrefs" "${INTERSHEET_REFS}" (at 347.98 193.04 0) (effects (font (size 1.27 1.27)) (hide yes))))
(wire (pts (xy 347.98 204.47) (xy 347.98 213.36)) (stroke (width 0) (type default)))
(text "Z: 5 V -> 3.3 V" (at 274.32 203.2 0) (effects (font (size 1.27 1.27)) (justify left top)))
(text "U2 input pairs are deliberately reversed.\nQ4-Q6 cancel that inversion before U3.\nEncoder connector pinout stays unchanged.\nNever wire U2 outputs directly to U3." (at 20.32 30.48 0) (effects (font (size 1.27 1.27)) (justify left top)))
(embedded_fonts no))
